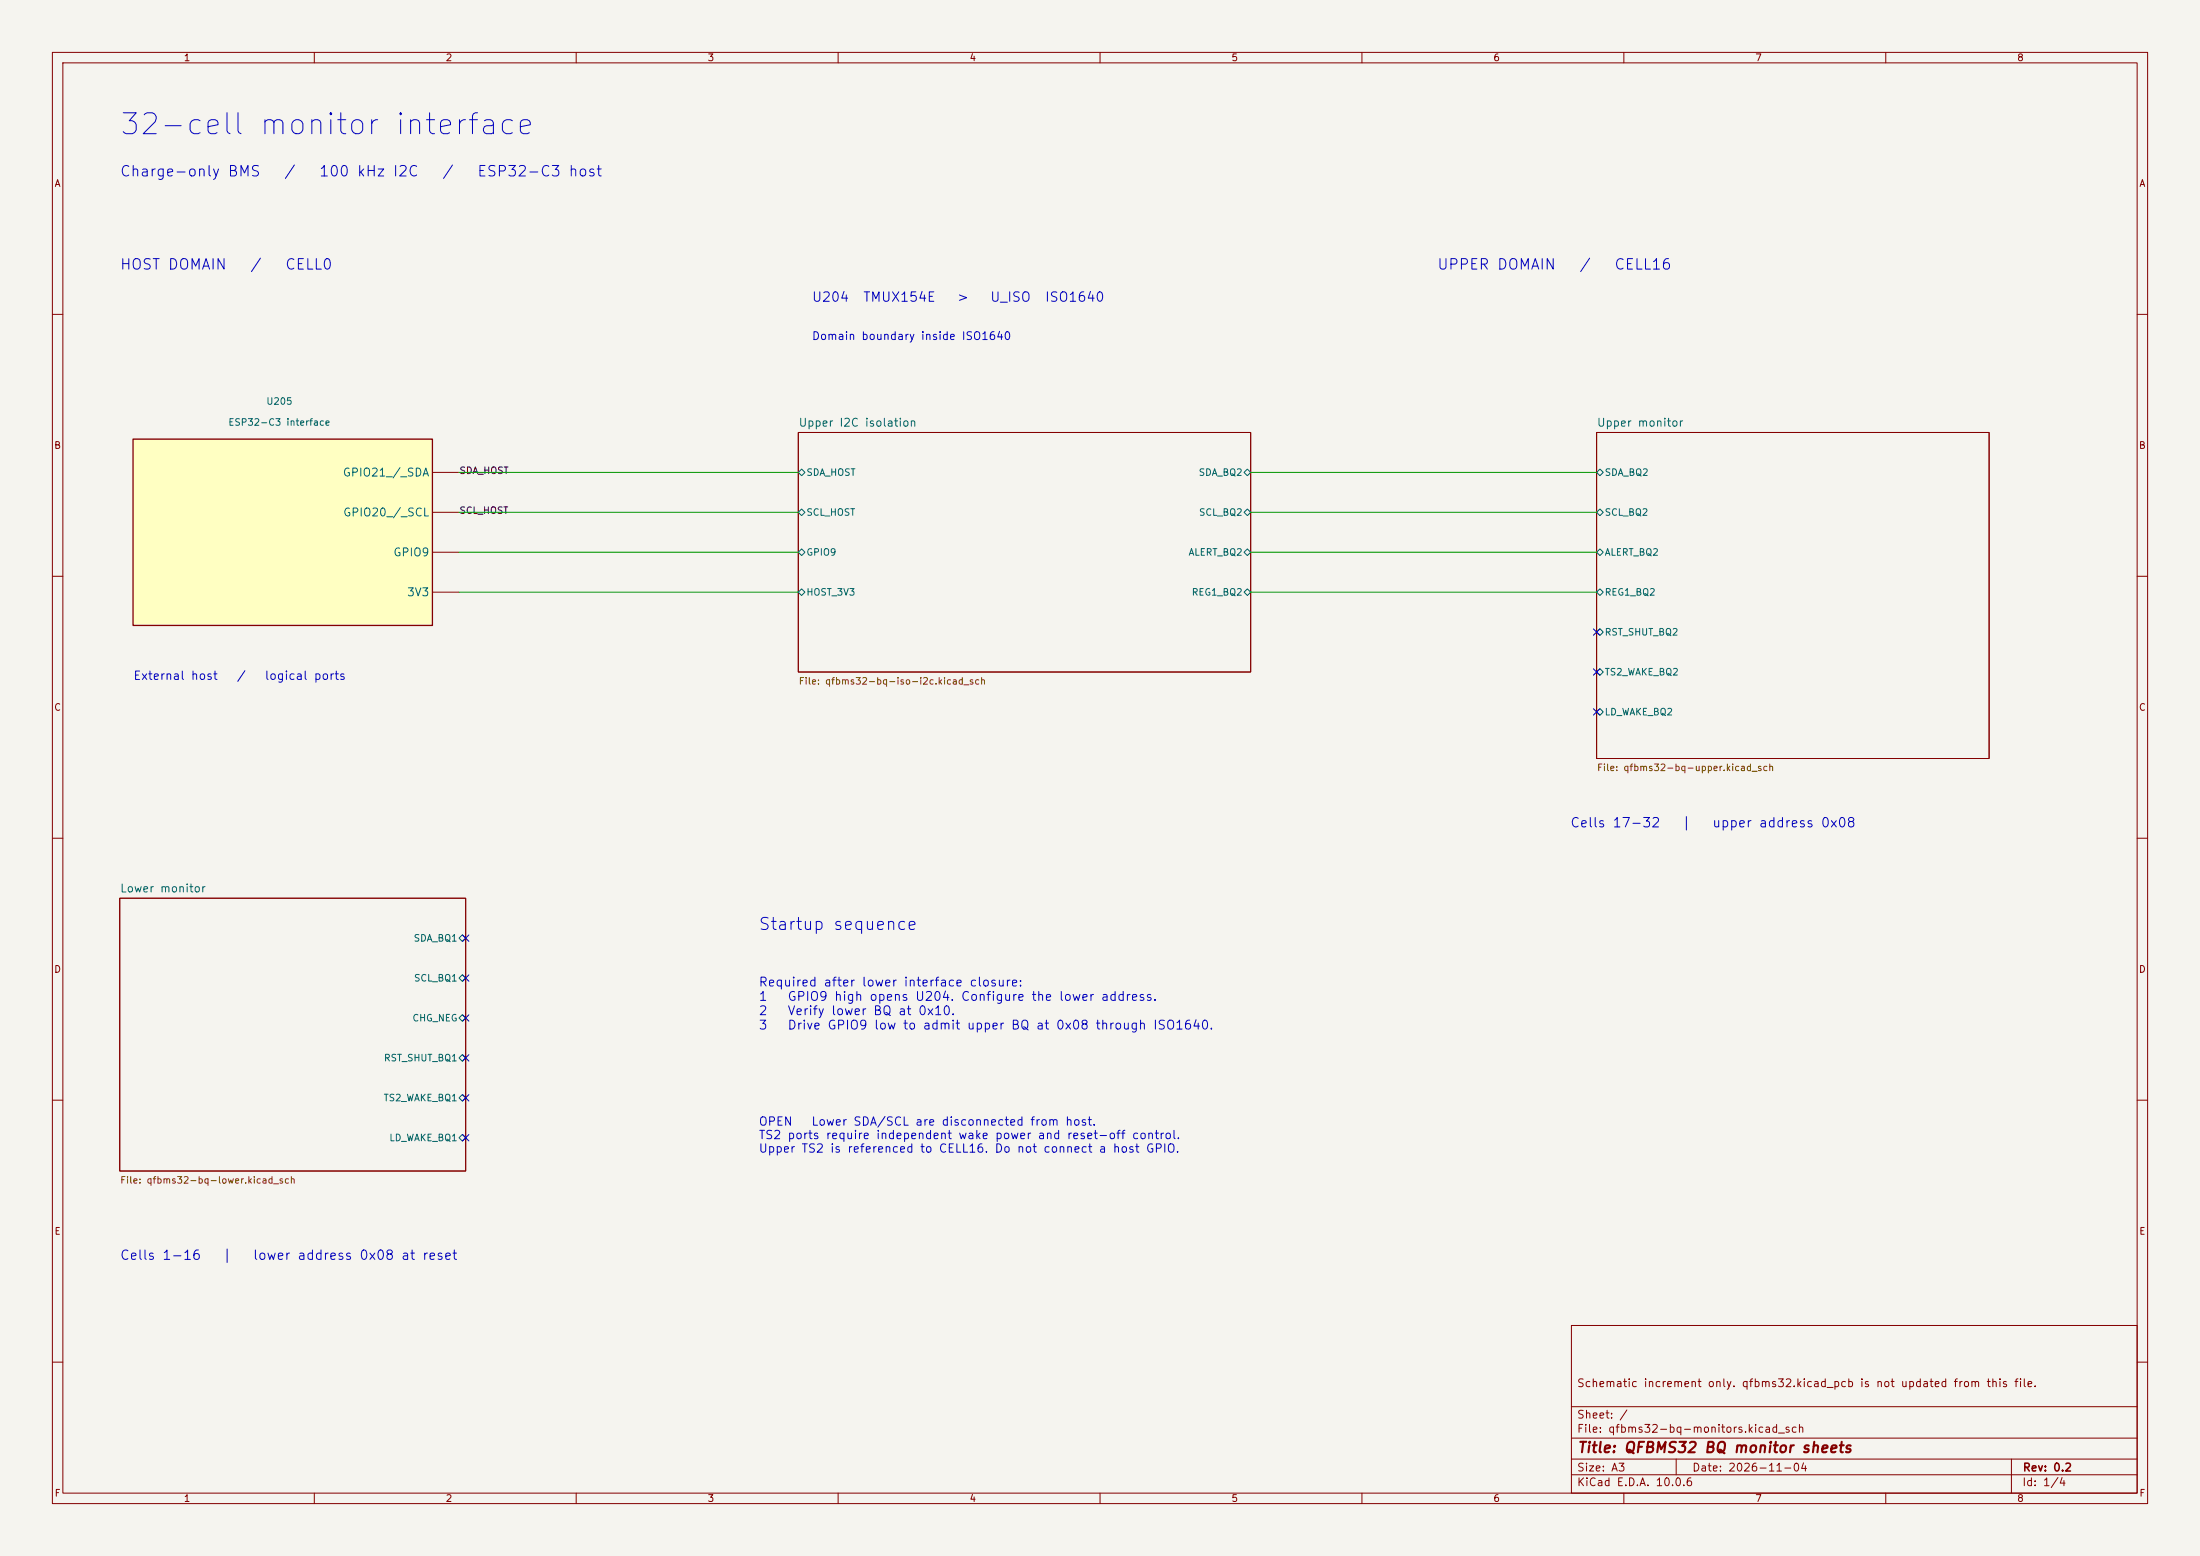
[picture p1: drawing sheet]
<svg xmlns="http://www.w3.org/2000/svg" width="420mm" height="297mm" viewBox="0 0 420 297" stroke-linecap="round" stroke-linejoin="round" font-family="sans-serif">
<path d="M0 0h420v297h-420z" fill="#f5f4ef" stroke="#f5f4ef" stroke-width=".19"/>
<g fill="none" stroke="#840000" stroke-width=".19">
<path d="M10 10h400v277h-400zM12 12h396v273h-396zM60 10v2M110 10v2M160 10v2M210 10v2M260 10v2M310 10v2M360 10v2M10 60h2M408 60h2M152.4 82.6h86.4v45.7h-86.4z"/>
<path d="M304.8 82.6h74.9v62.2h-74.9zM10 110h2M408 110h2M10 160h2M408 160h2M22.9 171.5h66v52h-66zM10 210h2M408 210h2M300 253h108v32h-108zM10 260h2M300 278.5h108M300 274.5h108"/>
<path d="M300 268.5h108M320 278.5v3M384 278.5v6.5M408 260h2M60 285v2M110 285v2M160 285v2M210 285v2M260 285v2M300 281.5h108M310 285v2M360 285v2"/>
</g>
<g fill="none" stroke="#006464" stroke-width=".19">
<path d="M152.4 90.2l.6-.7 .7 .7-.7 .6zM152.4 97.8l.6-.6 .7 .6-.7 .6zM237.5 90.2l.6-.7 .7 .7-.7 .6zM237.5 97.8l.6-.6 .7 .6-.7 .6zM304.8 90.2l.6-.7 .7 .7-.7 .6zM304.8 97.8l.6-.6 .7 .6-.7 .6zM152.4 105.4l.6-.6 .7 .6-.7 .6zM153 112.4l.7 .6-.7 .7-.6-.7zM237.5 105.4l.6-.6 .7 .6-.7 .6zM238.1 112.4l.7 .6-.7 .7-.6-.7zM304.8 105.4l.6-.6 .7 .6-.7 .6zM305.4 112.4l.7 .6-.7 .7-.6-.7z"/>
<path d="M304.8 120.7l.6-.7 .7 .7-.7 .6zM304.8 128.3l.6-.7 .7 .7-.7 .6zM305.4 135.3l.7 .6-.7 .6-.6-.6zM87.6 179.1l.7-.7 .6 .7-.6 .6zM87.6 186.7l.7-.6 .6 .6-.6 .6zM87.6 194.3l.7-.6 .6 .6-.6 .6zM87.6 201.9l.7-.6 .6 .6-.6 .7zM87.6 209.6l.7-.7 .6 .7-.6 .6zM87.6 217.2l.7-.7 .6 .7-.6 .6z"/>
</g>
<path d="M25.4 83.8h57.1v35.6h-57.1z" fill="#ffffc2"/>
<path d="M25.4 83.8h57.1v35.6h-57.1z" fill="none" stroke="#840000" stroke-width=".25"/>
<path d="M82.5 90.2h5.1M82.5 97.8h5.1M82.5 105.4h5.1M82.5 113h5.1" fill="none" stroke="#840000" stroke-width=".19"/>
<path d="M87.6 90.2h64.8M87.6 97.8h64.8M238.8 90.2h66M238.8 97.8h66M87.6 105.4h64.8M87.6 113h64.8M238.8 105.4h66M238.8 113h66" fill="none" stroke="#009600" stroke-width=".19"/>
<g fill="none" stroke="#000084" stroke-width=".19">
<path d="M304.2 120l1.2 1.3M304.2 127.7l1.2 1.2M304.2 135.3l1.2 1.2M305.4 120l-1.2 1.3M305.4 127.7l-1.2 1.2M305.4 135.3l-1.2 1.2M88.3 178.5l1.2 1.2M89.5 178.5l-1.2 1.2M88.3 186.1l1.2 1.2M88.3 193.7l1.2 1.2M89.5 186.1l-1.2 1.2M89.5 193.7l-1.2 1.2"/>
<path d="M88.3 201.3l1.2 1.2M88.3 208.9l1.2 1.3M88.3 216.6l1.2 1.2M89.5 201.3l-1.2 1.2M89.5 208.9l-1.2 1.3M89.5 216.6l-1.2 1.2"/>
</g>
<text font-size="4" fill="#0000c2" x="22.6" y="26.7">32-cell monitor interface</text>
<text font-size="2.3" fill="#0000c2" x="144.7" y="178.1">Startup sequence</text>
<g font-size="2" fill="#0000c2">
<text x="22.8" y="34.2">Charge-only BMS</text>
<text x="54.1" y="34.2">/</text>
<text x="60.8" y="34.2">100 kHz I2C</text>
<text x="84.3" y="34.2">/</text>
<text x="91" y="34.2">ESP32-C3 host</text>
<text x="22.8" y="52">HOST DOMAIN</text>
<text x="47.6" y="52">/</text>
<text x="54.3" y="52">CELL0</text>
<text x="274.2" y="52">UPPER DOMAIN</text>
<text x="301.4" y="52">/</text>
<text x="308" y="52">CELL16</text>
</g>
<text font-size="2" fill="#840000" x="301" y="277.8">Title: QFBMS32 BQ monitor sheets</text>
<g font-size="1.8" fill="#0000c2">
<text x="154.9" y="58.1">U204</text>
<text x="164.6" y="58.1">TMUX154E</text>
<text x="182.5" y="58.1">&gt;</text>
<text x="188.9" y="58.1">U_ISO</text>
<text x="199.3" y="58.1">ISO1640</text>
<text x="299.6" y="158.4">Cells 17-32</text>
<text x="320.9" y="158.4">|</text>
<text x="326.7" y="158.4">upper address 0x08</text>
<text x="22.8" y="240.9">Cells 1-16</text>
<text x="42.3" y="240.9">|</text>
<text x="48.2" y="240.9">lower address 0x08 at reset</text>
</g>
<g font-size="1.7" fill="#0000c2">
<text x="144.7" y="188.7">Required after lower interface closure:</text>
<text x="144.7" y="191.5">1</text>
<text x="150.2" y="191.5">GPIO9 high opens U204. Configure the lower address.</text>
<text x="144.7" y="194.2">2</text>
<text x="144.7" y="196.9">3</text>
<text x="150.2" y="194.2">Verify lower BQ at 0x10.</text>
<text x="150.2" y="196.9">Drive GPIO9 low to admit upper BQ at 0x08 through ISO1640.</text>
</g>
<g font-size="1.6" fill="#0000c2">
<text x="25.3" y="130.2">External host</text>
<text x="45.1" y="130.2">/</text>
<text x="50.4" y="130.2">logical ports</text>
<text x="144.7" y="215.3">OPEN</text>
<text x="154.8" y="215.3">Lower SDA/SCL are disconnected from host.</text>
<text x="144.7" y="217.8">TS2 ports require independent wake power and reset-off control.</text>
<text x="144.7" y="220.4">Upper TS2 is referenced to CELL16. Do not connect a host GPIO.</text>
</g>
<text font-size="1.5" fill="#0000c2" x="154.9" y="65.3">Domain boundary inside ISO1640</text>
<g font-size="1.5" fill="#006464">
<text x="152.3" y="81.8">Upper I2C isolation</text>
<text x="304.7" y="81.8">Upper monitor</text>
<text x="65.3" y="91.3">GPIO21_/_SDA</text>
<text x="65.4" y="98.9">GPIO20_/_SCL</text>
<text x="75" y="106.6">GPIO9</text>
<text x="77.6" y="114.2">3V3</text>
<text x="22.8" y="170.7">Lower monitor</text>
</g>
<g font-size="1.5" fill="#840000">
<text x="300.9" y="265.1">Schematic increment only. qfbms32.kicad_pcb is not updated from this file.</text>
<text x="300.9" y="273.8">File: qfbms32-bq-monitors.kicad_sch</text>
<text x="300.9" y="271.1">Sheet: /</text>
<text x="300.9" y="281.2">Size: A3</text>
<text x="322.9" y="281.2">Date: 2026-11-04</text>
<text x="386" y="281.2">Rev: 0.2</text>
<text x="300.9" y="284">KiCad E.D.A. 10.0.6</text>
<text x="385.9" y="284">Id: 1/4</text>
</g>
<g font-size="1.3" fill="#840000">
<text x="35" y="12">1</text>
<text x="85" y="12">2</text>
<text x="135" y="12">3</text>
<text x="185" y="12">4</text>
<text x="235" y="12">5</text>
<text x="285" y="12">6</text>
<text x="335" y="12">7</text>
<text x="385" y="12">8</text>
<text x="10.3" y="36">A</text>
<text x="408.3" y="36">A</text>
<text x="10.2" y="86">B</text>
<text x="408.2" y="86">B</text>
<text x="10.2" y="136">C</text>
<text x="408.2" y="136">C</text>
<text x="10.2" y="186">D</text>
<text x="408.2" y="186">D</text>
<text x="10.3" y="236">E</text>
<text x="408.3" y="236">E</text>
<text x="10.3" y="286">F</text>
<text x="35" y="287">1</text>
<text x="85" y="287">2</text>
<text x="135" y="287">3</text>
<text x="185" y="287">4</text>
<text x="235" y="287">5</text>
<text x="285" y="287">6</text>
<text x="335" y="287">7</text>
<text x="385" y="287">8</text>
<text x="408.3" y="286">F</text>
</g>
<g font-size="1.3" fill="#006464">
<text x="50.7" y="77.6">U205</text>
<text x="43.5" y="81.6">ESP32-C3 interface</text>
<text x="153.8" y="91.1">SDA_HOST</text>
<text x="228.7" y="91.1">SDA_BQ2</text>
<text x="306.2" y="91.1">SDA_BQ2</text>
<text x="153.8" y="98.8">SCL_HOST</text>
<text x="228.8" y="98.8">SCL_BQ2</text>
<text x="306.2" y="98.8">SCL_BQ2</text>
<text x="153.8" y="106.4">GPIO9</text>
<text x="226.8" y="106.4">ALERT_BQ2</text>
<text x="306.2" y="106.4">ALERT_BQ2</text>
<text x="153.8" y="114">HOST_3V3</text>
<text x="227.4" y="114">REG1_BQ2</text>
<text x="306.2" y="114">REG1_BQ2</text>
<text x="306.2" y="121.6">RST_SHUT_BQ2</text>
<text x="306.2" y="129.2">TS2_WAKE_BQ2</text>
<text x="306.2" y="136.9">LD_WAKE_BQ2</text>
<text x="78.9" y="180">SDA_BQ1</text>
<text x="78.9" y="187.7">SCL_BQ1</text>
<text x="78.6" y="195.3">CHG_NEG</text>
<text x="73.2" y="202.9">RST_SHUT_BQ1</text>
<text x="73.1" y="210.5">TS2_WAKE_BQ1</text>
<text x="74.2" y="218.1">LD_WAKE_BQ1</text>
</g>
<g font-size="1.3" fill="#0f0f0f">
<text x="87.6" y="90.8">SDA_HOST</text>
<text x="87.6" y="98.4">SCL_HOST</text>
</g>
<g font-size="1.3" fill="#725600">
<text x="152.4" y="131">File: qfbms32-bq-iso-i2c.kicad_sch</text>
<text x="304.8" y="147.5">File: qfbms32-bq-upper.kicad_sch</text>
<text x="22.8" y="226.2">File: qfbms32-bq-lower.kicad_sch</text>
</g>
</svg>
